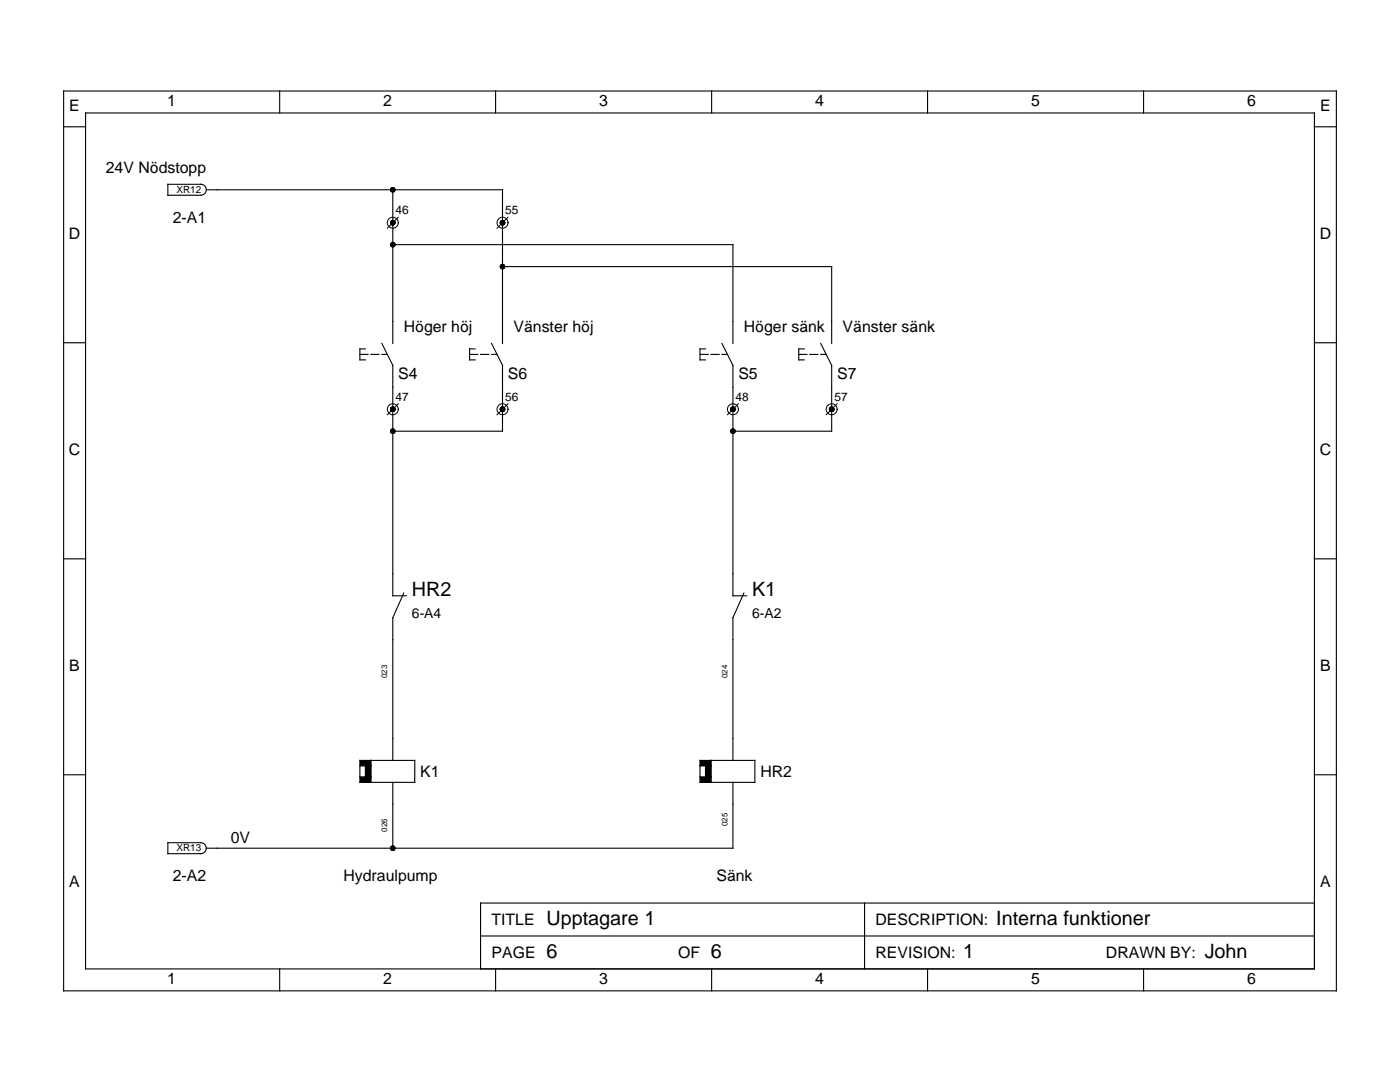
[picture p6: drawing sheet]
<svg xmlns="http://www.w3.org/2000/svg" width="279mm" height="216mm" viewBox="0 0 279 216" stroke-linecap="round" stroke-linejoin="round" font-family="sans-serif">
<g fill="none" stroke="#000" stroke-width=".22">
<path d="M12.7 18.2h254v179.5h-254zM55.8 18.2v4.3M98.9 18.2v4.3M142 18.2v4.3M185.1 18.2v4.3M228.2 18.2v4.3M12.7 25.3h4.4M17.1 22.5h245.2v170.8h-245.2zM33.5 36.8h6.6a1.09 1.09 0 0 1 1.1 1.1 1.09 1.09 0 0 1-1.1 1.1h-6.6zM41.2 37.9h59.1v30.6M78.4 37.9v30.6M262.3 25.3h4.4"/>
<path d="M78.4 48.8h67.9v19.7M100.3 53.2h65.7v15.3M12.7 68.4h4.4M71.8 70.7h1.7M72.9 69.6h-1.1v2.2h1.1M74 70.7h1.7M76.2 68.5l2.2 4.4v46h2.7M76.2 70.7h1.1M93.7 70.7h1.7M94.8 69.6h-1.1v2.2h1.1M95.9 70.7h1.6M98.1 68.5l2.2 4.4v13.1h-21.9"/>
<path d="M98.1 70.7h1.1M139.7 70.7h1.6M140.8 69.6h-1.1v2.2h1.1M141.9 70.7h1.6M144.1 68.5l2.2 4.4v46h2.7M144.1 70.7h1.1M159.4 70.7h1.6M160.5 69.6h-1.1v2.2h1.1M161.6 70.7h1.6M163.8 68.5l2.2 4.4v13.1h-19.7M163.8 70.7h1.1M262.3 68.4h4.4"/>
<path d="M12.7 111.5h4.4M80.6 118.3l-2.2 5v28.4M148.5 118.3l-2.2 5v28.4M262.3 111.5h4.4M12.7 154.6h4.4M71.8 151.7h11v4.4h-11zM71.8 152.8h2.2M71.8 155h2.2M72.9 152.8v2.2M74 151.7v4.4M78.4 156.1v13.1M139.7 151.7h10.9v4.4h-10.9z"/>
<path d="M139.7 152.8h2.2M139.7 155h2.2M140.8 152.8v2.2M141.9 151.7v4.4M146.3 156.1v13.1h-105.1M262.3 154.6h4.4M33.5 168.2h6.6a1.09 1.09 0 0 1 1.1 1 1.09 1.09 0 0 1-1.1 1.1h-6.6zM55.8 193.3v4.4M95.9 186.8h166.4M98.9 193.3v4.4M142 193.3v4.4M172.5 180.2v13.1"/>
<path d="M185.1 193.3v4.4M228.2 193.3v4.4M262.3 180.2h-166.4v13.1"/>
</g>
<g fill="#000">
<path d="M71.8 151.7h2.2v1.1h-2.2zM71.8 155h2.2v1.1h-2.2zM72.9 152.8h1.1v2.2h-1.1zM139.7 151.7h2.2v1.1h-2.2zM139.7 155h2.2v1.1h-2.2zM140.8 152.8h1.1v2.2h-1.1z"/>
<circle cx="78.4" cy="37.9" r=".55"/>
<circle cx="78.4" cy="48.8" r=".55"/>
<circle cx="78.4" cy="44.4" r=".55"/>
<circle cx="100.3" cy="53.2" r=".55"/>
<circle cx="100.3" cy="44.4" r=".55"/>
<circle cx="78.4" cy="86" r=".55"/>
<circle cx="78.4" cy="81.7" r=".55"/>
<circle cx="100.3" cy="81.7" r=".55"/>
<circle cx="146.3" cy="86" r=".55"/>
<circle cx="146.3" cy="81.7" r=".55"/>
<circle cx="166" cy="81.7" r=".55"/>
<circle cx="78.4" cy="169.2" r=".55"/>
</g>
<g fill="none" stroke="#000" stroke-width=".2">
<path d="M79.5 43.3l-2.2 2.2M101.4 43.3l-2.2 2.2M79.5 80.6l-2.2 2.2M101.4 80.6l-2.2 2.2M147.4 80.6l-2.2 2.2M167.1 80.6l-2.2 2.2"/>
<circle cx="78.4" cy="44.4" r="1.09"/>
<circle cx="100.3" cy="44.4" r="1.09"/>
<circle cx="78.4" cy="81.7" r="1.09"/>
<circle cx="100.3" cy="81.7" r="1.09"/>
<circle cx="146.3" cy="81.7" r="1.09"/>
<circle cx="166" cy="81.7" r="1.09"/>
</g>
<g font-size="4">
<text x="82.2" y="118.9">HR2</text>
<text x="150.1" y="118.9">K1</text>
<text x="109" y="184.6">Upptagare 1</text>
<text x="198.8" y="184.6">Interna funktioner</text>
<text x="109" y="191.1">6</text>
<text x="141.9" y="191.1">6</text>
<text x="192.3" y="191.1">1</text>
<text x="240.4" y="191.1">John</text>
</g>
<g font-size="3.2">
<text x="13.8" y="22.1">E</text>
<text x="33.4" y="21.2">1</text>
<text x="76.5" y="21.2">2</text>
<text x="119.6" y="21.2">3</text>
<text x="162.7" y="21.2">4</text>
<text x="205.8" y="21.2">5</text>
<text x="248.9" y="21.2">6</text>
<text x="263.5" y="22.1">E</text>
<text x="21.1" y="34.6">24V Nödstopp</text>
<text x="13.7" y="47.7">D</text>
<text x="34.5" y="44.4">2-A1</text>
<text x="263.4" y="47.7">D</text>
<text x="80.6" y="66.3">Höger höj</text>
<text x="102.5" y="66.3">Vänster höj</text>
<text x="148.5" y="66.3">Höger sänk</text>
<text x="168.2" y="66.3">Vänster sänk</text>
<text x="79.5" y="75.6">S4</text>
<text x="101.4" y="75.6">S6</text>
<text x="147.4" y="75.6">S5</text>
<text x="167.1" y="75.6">S7</text>
<text x="13.7" y="90.8">C</text>
<text x="263.4" y="90.8">C</text>
<text x="13.8" y="133.9">B</text>
<text x="263.5" y="133.9">B</text>
<text x="83.9" y="155">K1</text>
<text x="151.7" y="155">HR2</text>
<text x="46.1" y="168.2">0V</text>
<text x="13.8" y="177">A</text>
<text x="34.5" y="175.8">2-A2</text>
<text x="68.5" y="175.8">Hydraulpump</text>
<text x="143" y="175.8">Sänk</text>
<text x="263.5" y="177">A</text>
<text x="98.1" y="184.6">TITLE</text>
<text x="174.7" y="184.6">DESCRIPTION:</text>
<text x="98.1" y="191.1">PAGE</text>
<text x="135.3" y="191.1">OF</text>
<text x="174.7" y="191.1">REVISION:</text>
<text x="220.7" y="191.1">DRAWN BY:</text>
<text x="33.4" y="196.3">1</text>
<text x="76.5" y="196.3">2</text>
<text x="119.6" y="196.3">3</text>
<text x="162.7" y="196.3">4</text>
<text x="205.8" y="196.3">5</text>
<text x="248.9" y="196.3">6</text>
</g>
<g font-size="2.8">
<text x="82.2" y="123.3">6-A4</text>
<text x="150.1" y="123.3">6-A2</text>
</g>
<g font-size="2.4">
<text x="78.9" y="42.8">46</text>
<text x="100.8" y="42.8">55</text>
<text x="78.9" y="80">47</text>
<text x="100.8" y="80">56</text>
<text x="146.8" y="80">48</text>
<text x="166.5" y="80">57</text>
</g>
<g font-size="2">
<text x="35.2" y="38.5">XR12</text>
<text x="35.2" y="169.9">XR13</text>
</g>
<g font-size="1.6">
<text x="77.3" y="135.3" transform="rotate(-90 77.3 135.3)">023</text>
<text x="145.2" y="135.3" transform="rotate(-90 145.2 135.3)">024</text>
<text x="77.3" y="166" transform="rotate(-90 77.3 166)">026</text>
<text x="145.2" y="164.9" transform="rotate(-90 145.2 164.9)">025</text>
</g>
</svg>
